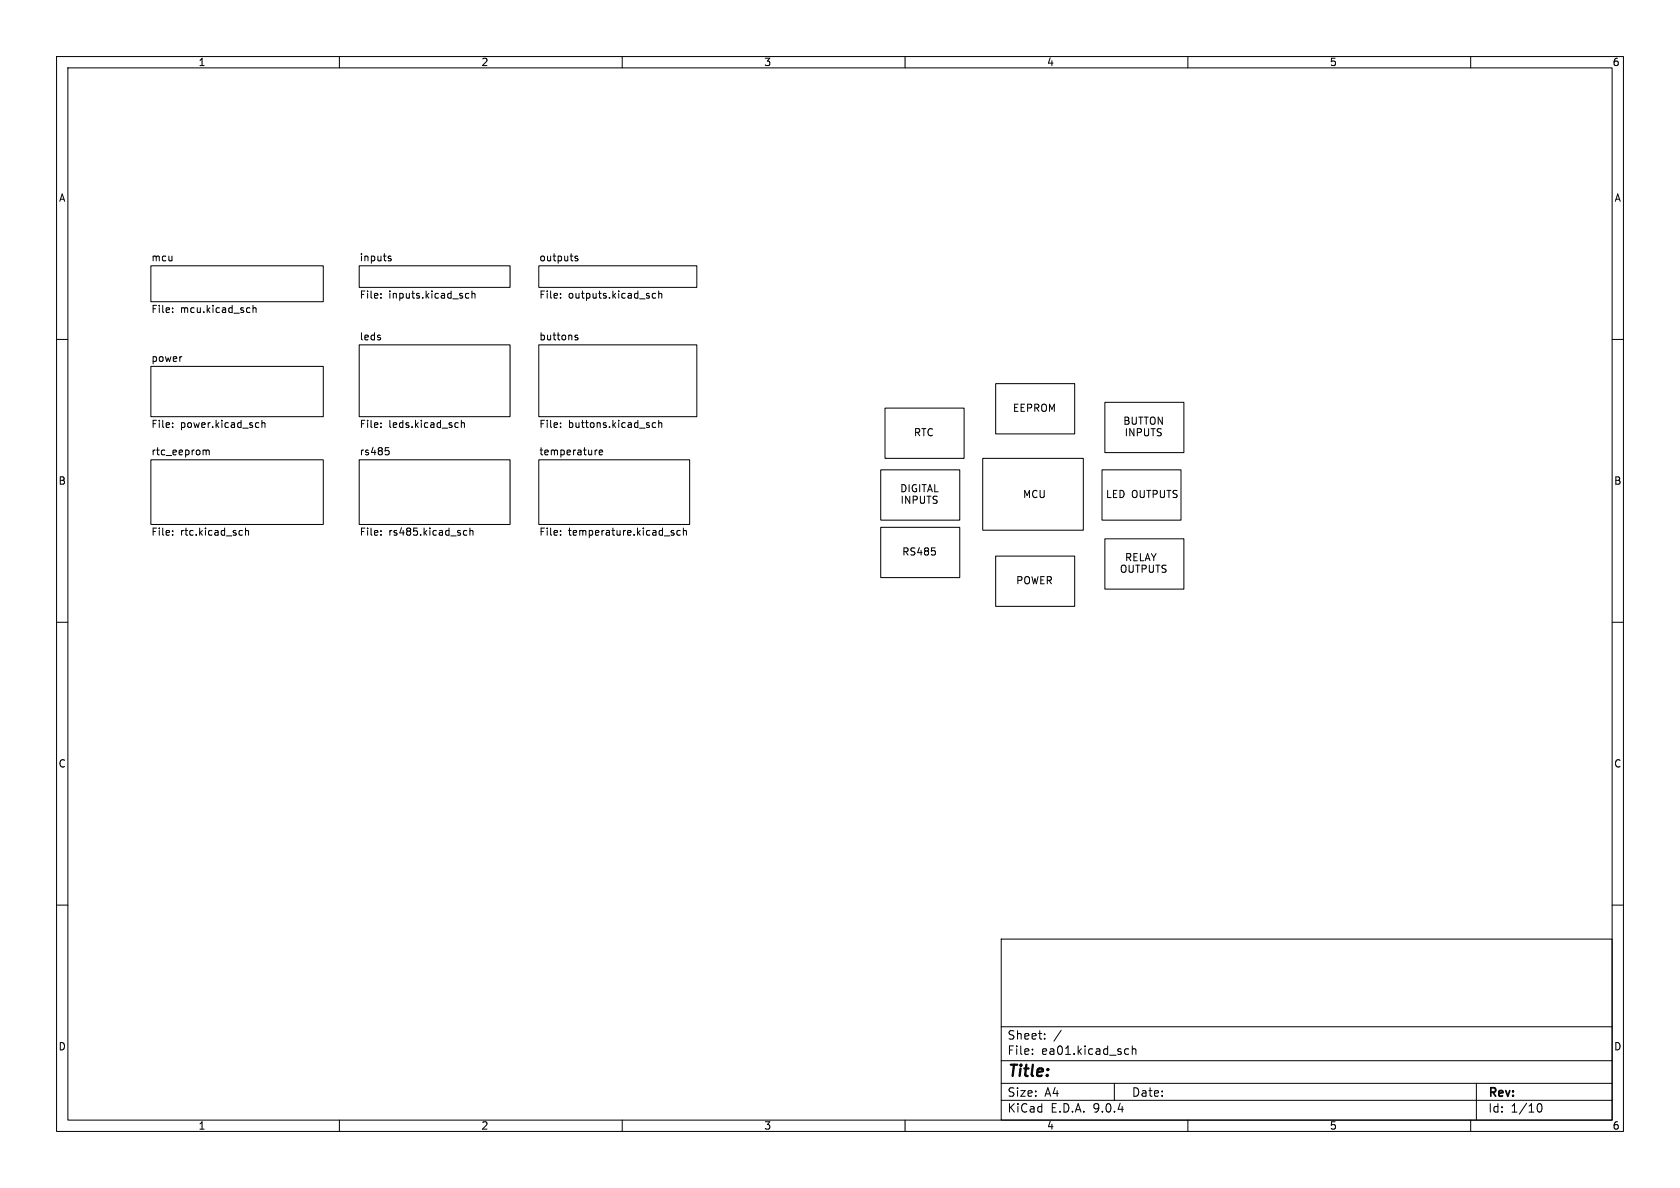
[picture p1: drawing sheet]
<svg xmlns="http://www.w3.org/2000/svg" width="297mm" height="210mm" viewBox="0 0 297 210" stroke-linecap="round" stroke-linejoin="round" font-family="sans-serif">
<g fill="none" stroke="#000" stroke-width=".18">
<path d="M10 10h277v190h-277zM12 12h273v186h-273zM60 10v2M110 10v2M160 10v2M210 10v2M260 10v2M26.7 47h30.4v6.3h-30.4zM30.5 54.5v.1M30.5 55.1v.1M44.1 54.4l.1 .1M44.2 55.2h-.1"/>
<path d="M44.7 54v1.2M44.7 54.5l.2-.1 .3 .1 .1 .7M63.5 47h26.7v3.8h-26.7zM67.3 52.6v.1M67.3 51.9v.1M68.7 45.6l.5 .3-.1 .2h-.4M68.7 45.3h.4M82.3 52.5l.2 .2 .4-.1M82.9 51.9h-.4l-.2 .2M83.4 52l.2-.1h.3l.1 .8M83.4 51.4v1.3M95.2 47h28v3.8h-28z"/>
<path d="M99.1 52.6v.1M99.1 51.9v.1M102.1 45.3h-.3l-.2 .1 .1 .2 .4 .2v.3h-.5M102.1 59.3l-.3-.1-.2 .2 .1 .2 .4 .1v.3h-.5M115.9 51.9h-.4l-.2 .2 .1 .5h.5M116.5 52l.1-.1h.3l.1 .8M116.5 51.4v1.3M10 60h2M26.7 64.8h30.4v8.9h-30.4zM30.5 75.4v.2M30.5 74.8v.1M32 63h.2"/>
<path d="M36.1 79.6l.3 .1M36.4 79.7l.2-.1h.3l.1 .8M36.4 79.7v.7M45.4 74.7l.4 .1M45.8 75.5l-.4 .1M46.3 74.8l.2-.1 .3 .1v.8M46.3 74.3v1.3M63.5 61h26.7v12.7h-26.7zM67.3 74.8v.1M67.3 75.4v.2M68.1 79.1h.6M68.3 79.6h.3l.2 .3-.1 .4-.4 .1"/>
<path d="M80.7 74.7l.3 .1M81 75.5l-.3 .1M81.6 74.8l.1-.1 .3 .1 .1 .8M81.6 74.3v1.3M95.2 61h28v12.7h-28zM99.1 74.8v.1M99.1 75.4v.2M105.6 79.6h-.3M105.9 80l.6-.1v-.3h-.4l-.2 .1 .1 .6h.5M115.9 74.8l-.4-.1-.2 .3 .1 .5h.5M116.5 74.8l.1-.1 .3 .1 .1 .8M116.5 74.3v1.3"/>
<path d="M156.5 72.1h13.9v8.9h-13.9zM176 67.8h14v8.9h-14zM195.3 71.1h14v8.9h-14zM285 60h2M26.7 81.3h30.4v11.4h-30.4zM30.5 93.8v.2M30.5 94.5v.1M42.5 93.8h.4M42.9 94.6h-.4M43.4 93.9l.2-.1h.3v.8M43.4 93.3v1.3M63.5 81.3h26.7v11.4h-26.7z"/>
<path d="M67.3 93.8v.2M67.3 94.5v.1M82 94.5l.2 .1h.3M82.5 93.8h-.3l-.2 .1M83.1 93.9l.2-.1h.3v.8M83.1 93.3v1.3M95.2 81.3h26.7v11.4h-26.7zM99.1 93.8v.2M99.1 94.5v.1M118.8 94.2l.3 .1 .1 .1-.2 .2h-.2M118.8 93.8h.3M120.3 93.8h-.4l-.2 .2 .1 .6h.5"/>
<path d="M120.8 93.9l.2-.1h.3l.1 .8M120.8 93.3v1.3M155.7 93.2h14v8.9h-14zM155.7 83.1h14v8.8h-14zM165.3 97.5v.5M173.7 81h17.8v12.7h-17.8zM176 98.3h14v8.9h-14zM194.8 83.1h14v8.8h-14zM195.3 95.3h14v8.8h-14zM10 110h2M285 110h2M10 160h2"/>
<path d="M177 166h108v32h-108zM285 160h2M60 198v2M110 198v2M160 198v2M177 194.5h108M177 191.5h108M177 187.5h108M177 181.5h108M182.5 186.3v.1M182.5 185.5v.1M184.7 183.6v.1"/>
<path d="M184.7 182.8v.1M187.6 182.1l-1.3 2M197 191.5v3M199.1 185.4l.4 .1M199.5 186.3l-.4 .1M200.2 185.5l.2-.1 .3 .1 .1 .9M200.2 184.9v1.5M210 198v2M260 198v2M261 191.5v6.5M271.7 195.7l.2-.5 .2-.1a.81 .81 0 0 1 .6 .6 .81 .81 0 0 1-.3 .8h-.4l-.3-.5"/>
</g>
<text font-size="2.8" x="178" y="190.9">Title:</text>
<g font-size="2.1">
<text x="178" y="184">Sheet:</text>
<text x="178" y="186.7">File:</text>
<text x="184.1" y="186.7">ea01.kicad_sch</text>
<text x="178" y="196.9">KiCad</text>
<text x="178" y="194.1">Size:</text>
<text x="184.7" y="194.1">A4</text>
<text x="185.7" y="196.9">E.D.A.</text>
<text x="193.3" y="196.9">9.0.4</text>
<text x="200" y="194.1">Date:</text>
<text x="263" y="194.3">Rev:</text>
<text x="263" y="196.9">Id:</text>
<text x="267.1" y="196.9">1/10</text>
</g>
<g font-size="1.8">
<text x="35" y="11.9">1</text>
<text x="85" y="11.9">2</text>
<text x="135" y="11.9">3</text>
<text x="185" y="11.9">4</text>
<text x="235" y="11.9">5</text>
<text x="285" y="11.9">6</text>
<text x="10.3" y="35.9">A</text>
<text x="285.3" y="35.9">A</text>
<text x="26.7" y="46.3">mcu</text>
<text x="63.5" y="46.3">inputs</text>
<text x="95.2" y="46.3">outputs</text>
<text x="63.5" y="53.1">File:</text>
<text x="68.7" y="53.1">inputs.kicad_sch</text>
<text x="95.2" y="53.1">File:</text>
<text x="100.5" y="53.1">outputs.kicad_sch</text>
<text x="26.7" y="55.7">File:</text>
<text x="31.9" y="55.7">mcu.kicad_sch</text>
<text x="26.7" y="64.1">power</text>
<text x="63.5" y="60.2">leds</text>
<text x="95.2" y="60.2">buttons</text>
<text x="26.7" y="76">File:</text>
<text x="31.9" y="76">power.kicad_sch</text>
<text x="63.5" y="76">File:</text>
<text x="68.7" y="76">leds.kicad_sch</text>
<text x="95.2" y="76">File:</text>
<text x="100.5" y="76">buttons.kicad_sch</text>
<text x="161.5" y="77.3">RTC</text>
<text x="179" y="73">EEPROM</text>
<text x="198.5" y="75.3">BUTTON</text>
<text x="198.7" y="77.3">INPUTS</text>
<text x="26.7" y="80.6">rtc_eeprom</text>
<text x="63.5" y="80.6">rs485</text>
<text x="95.2" y="80.6">temperature</text>
<text x="10.3" y="85.9">B</text>
<text x="159" y="87.2">DIGITAL</text>
<text x="159.1" y="89.3">INPUTS</text>
<text x="180.8" y="88.2">MCU</text>
<text x="195.4" y="88.2">LED OUTPUTS</text>
<text x="285.3" y="85.9">B</text>
<text x="26.7" y="95">File:</text>
<text x="31.9" y="95">rtc.kicad_sch</text>
<text x="63.5" y="95">File:</text>
<text x="68.7" y="95">rs485.kicad_sch</text>
<text x="95.2" y="95">File:</text>
<text x="100.5" y="95">temperature.kicad_sch</text>
<text x="159.4" y="98.4">RS485</text>
<text x="197.9" y="101.5">OUTPUTS</text>
<text x="198.8" y="99.4">RELAY</text>
<text x="179.5" y="103.5">POWER</text>
<text x="10.3" y="135.9">C</text>
<text x="285.3" y="135.9">C</text>
<text x="10.3" y="185.9">D</text>
<text x="285.3" y="185.9">D</text>
<text x="35" y="199.9">1</text>
<text x="85" y="199.9">2</text>
<text x="135" y="199.9">3</text>
<text x="185" y="199.9">4</text>
<text x="235" y="199.9">5</text>
<text x="285" y="199.9">6</text>
</g>
</svg>
